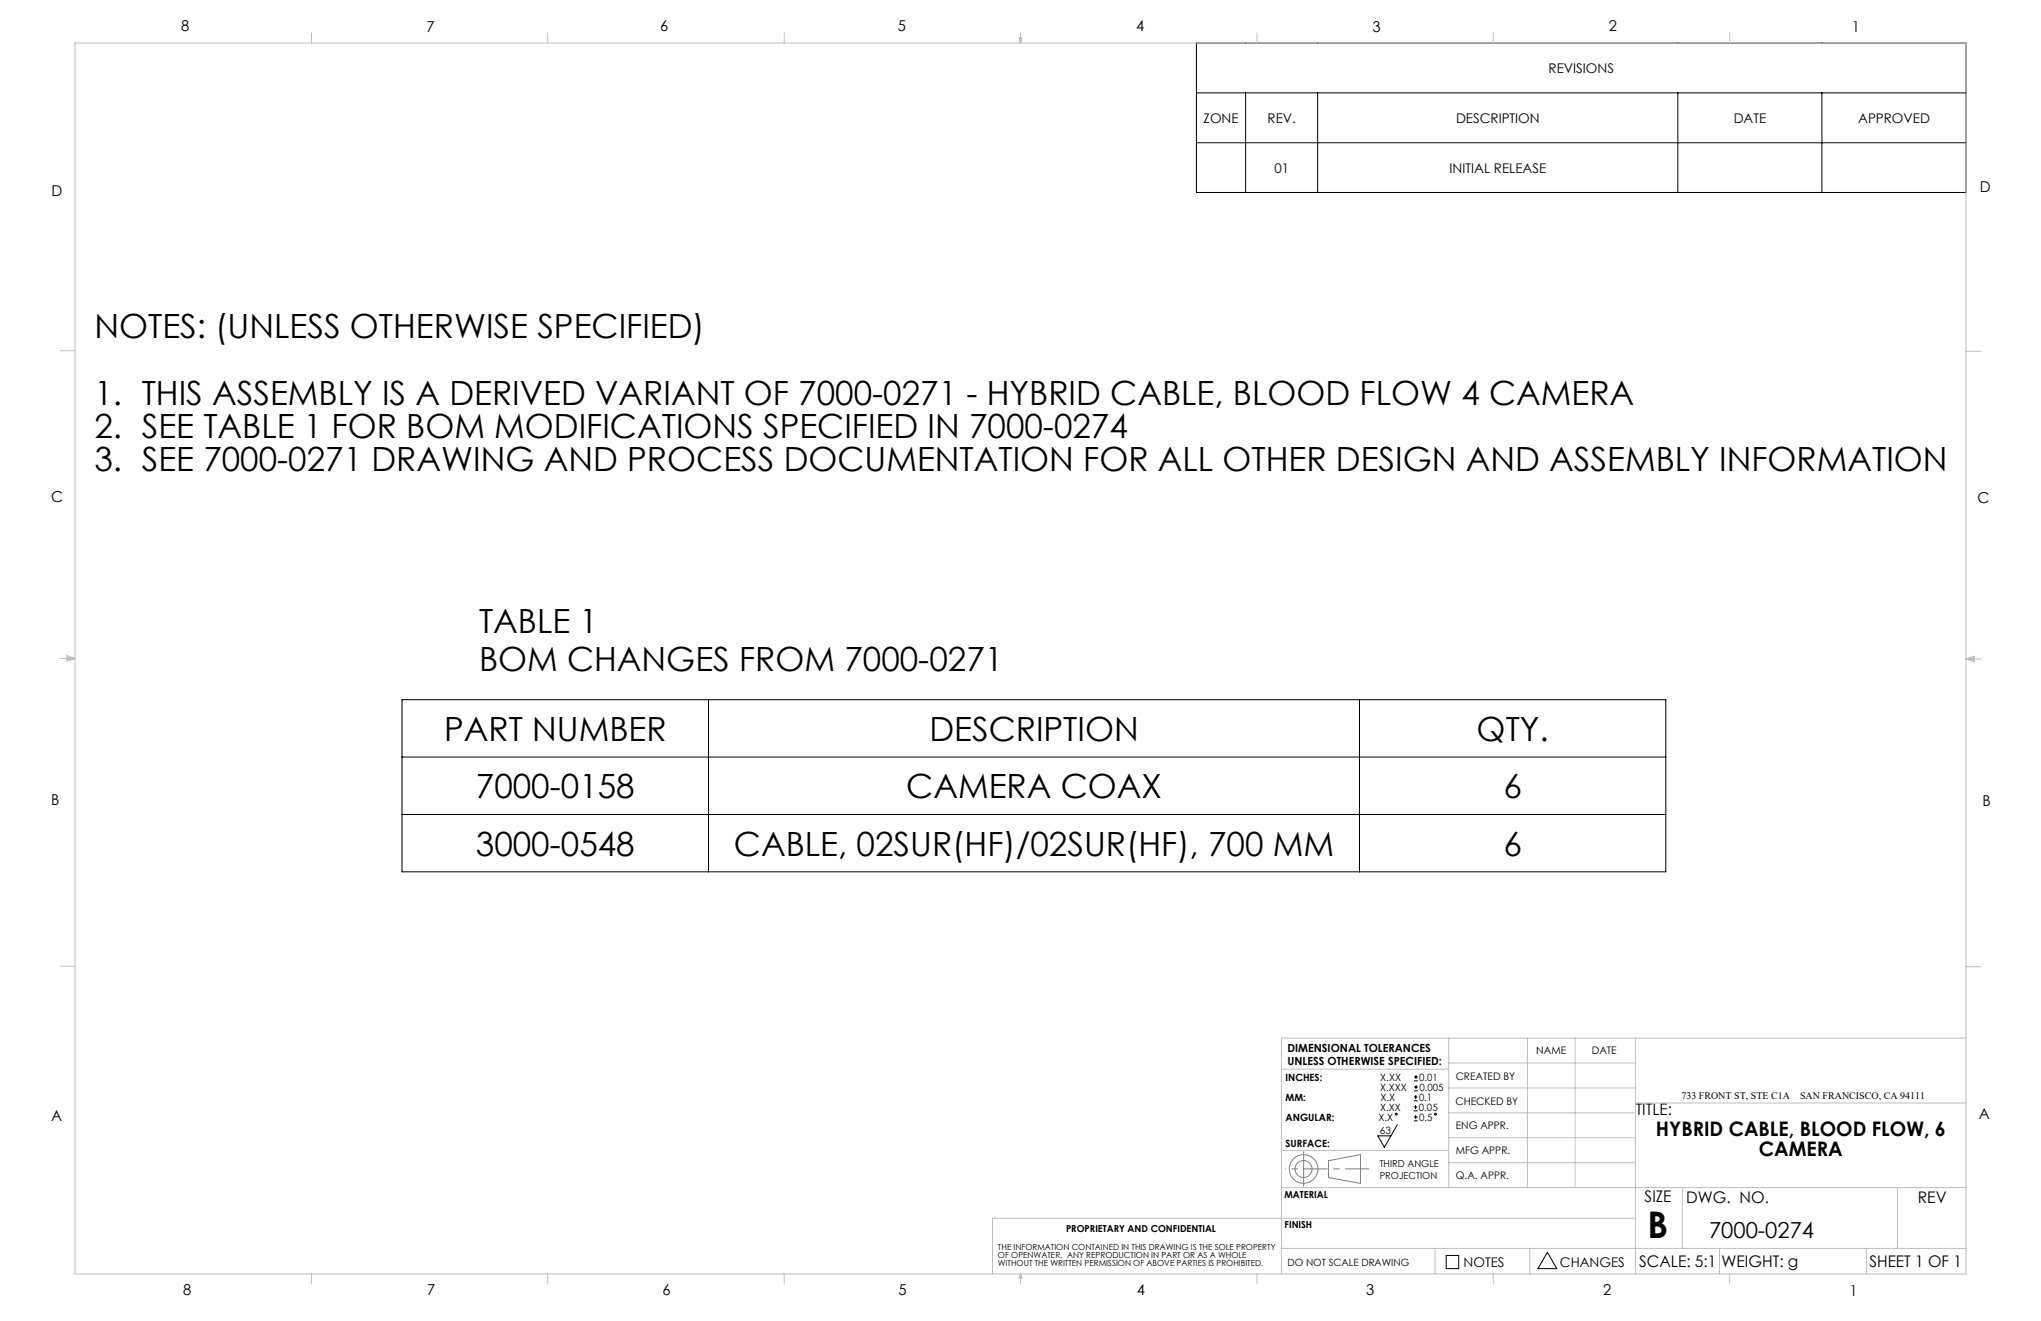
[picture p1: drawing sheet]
<svg xmlns="http://www.w3.org/2000/svg" width="432mm" height="279mm" viewBox="0 0 432 279" stroke-linecap="round" stroke-linejoin="round" font-family="sans-serif">
<g fill="none" stroke="#000" stroke-width=".21">
<path d="M253.1 9.1h162.8v31.6h-162.8zM253.1 19.6h162.8M263.5 19.6v21.1M278.8 19.6v21.1M355 19.6v21.1M385.4 19.6v21.1M253.1 30.2h162.8M85.1 148h267.3v36.4h-267.3zM149.9 148v36.4M287.6 148v36.4M85.1 160.1h267.3M85.1 172.3h267.3"/>
<path d="M295.6 237.9l-2.7 4.7-1.4-2.4h2.8M299.1 234.9h.8M299.1 234.1h.8M299.1 232.8h.8M299.1 232h.8M299.1 237.1h.8M299.1 236.3h.8M299.2 228.6h.8M299.2 227.8h.8M299.2 230.7h.8M299.2 229.9h.8M299.5 233.8v.8"/>
<path d="M299.5 231.6v.8M299.5 235.9v.8M299.6 227.4v.8M299.6 229.5v.8M306 265.5h2.6v2.8h-2.6zM327.4 264.9l2 3.4h-4z"/>
<circle cx="295.4" cy="235.7" r=".2"/>
<circle cx="303.7" cy="235.7" r=".2"/>
</g>
<g fill="none" stroke="#808080" stroke-width=".21">
<path d="M281.1 245.5l6.7-1.3v6.1l-6.7-1.2z"/>
<circle cx="275.8" cy="247.3" r="1.8"/>
<circle cx="275.8" cy="247.3" r="3"/>
</g>
<path d="M275.8 247.2h13.8" fill="none" stroke="#808080" stroke-width=".21" stroke-dasharray="15.2 1.3 1.3 1.3" stroke-dashoffset="10.2"/>
<path d="M275.8 247.2v-3.6M275.8 247.2v3.7" fill="none" stroke="#808080" stroke-width=".21" stroke-dasharray="15.2 1.3 1.3 1.3"/>
<path d="M275.8 247.2h-3.8" fill="none" stroke="#808080" stroke-width=".21" stroke-dasharray="15.2 1.3 1.3 1.3" stroke-dashoffset="15.2"/>
<g fill="none" stroke="#c0c0c0" stroke-width=".21">
<path d="M15.9 9.1h400v260.4h-400zM65.9 6.9v2.2M115.9 6.9v2.2M165.9 6.9v2.2M215.6 8h.6l-.3 1.1zM215.7 8l.2 1.1M215.9 6.9v2.2M216 8l-.1 1.1M265.9 6.9v2.2M315.9 6.9v2.2M365.9 6.9v2.2M12.7 74.2h3.2"/>
<path d="M415.9 74.3h3.2M12.7 139.3h3.2M14.2 139.1l1.7 .2M14.2 138.7l1.7 .6-1.7 .5zM15.9 139.3l-1.7 .3M415.9 139.4h3.2M415.9 139.4l1.8-.6v1.2zM415.9 139.4l1.8 .3M417.7 139.2l-1.8 .2M12.7 204.4h3.2M306.5 219.6v31.6M323.1 219.6v31.6"/>
<path d="M333.2 219.6v31.6M346 219.6v49.9M415.9 204.5h3.2M415.9 219.6h-144.8v49.9M271.1 226.1h35.4M306.5 235.4h39.5M306.5 230.1h39.5M306.5 224.8h39.5M346 233.3h69.9M271.1 251.2h144.8M271.1 243.3h35.4M306.5 245.9h39.5"/>
<path d="M306.5 240.6h39.5M346 257.7h-136v11.8M355.9 251.2v12.9M401.4 251.2v12.9M65.9 269.5v2.1M115.9 269.5v2.1M165.9 269.5v2.1M215.9 269.5v2.1M215.9 269.5l.3 .8h-.6zM265.9 269.5v2.1M271.1 264.1h144.8M303.6 264.1v5.4"/>
<path d="M315.9 269.5v2.1M323.6 264.1v5.4M363.8 264.1v5.4M365.9 269.5v2.1M394.9 264.1v5.4"/>
</g>
<text font-size="7.8" x="348.5" y="261.9">B</text>
<g font-size="7.1">
<text x="20" y="71.4">NOTES: (UNLESS OTHERWISE SPECIFIED)</text>
<text x="20" y="85.6">1. THIS ASSEMBLY IS A DERIVED VARIANT OF 7000-0271 - HYBRID CABLE, BLOOD FLOW 4 CAMERA</text>
<text x="20" y="92.6">2. SEE TABLE 1 FOR BOM MODIFICATIONS SPECIFIED IN 7000-0274</text>
<text x="20" y="99.7">3. SEE 7000-0271 DRAWING AND PROCESS DOCUMENTATION FOR ALL OTHER DESIGN AND ASSEMBLY INFORMATION</text>
<text x="101.3" y="133.9">TABLE 1</text>
<text x="101.3" y="141.9">BOM CHANGES FROM 7000-0271</text>
<text x="94" y="156.7">PART NUMBER</text>
<text x="196.6" y="156.7">DESCRIPTION</text>
<text x="312.4" y="156.7">QTY.</text>
<text x="100.7" y="168.8">7000-0158</text>
<text x="191.7" y="168.8">CAMERA COAX</text>
<text x="318.1" y="168.8">6</text>
<text x="100.7" y="181">3000-0548</text>
<text x="155.3" y="181">CABLE, 02SUR(HF)/02SUR(HF), 700 MM</text>
<text x="318.1" y="181">6</text>
</g>
<text font-size="4.7" x="361.6" y="261.9">7000-0274</text>
<g font-size="4.2">
<text x="350.3" y="240.3">HYBRID CABLE, BLOOD FLOW, 6</text>
<text x="372.1" y="244.5">CAMERA</text>
</g>
<g font-size="3.4">
<text x="346.1" y="235.9">TITLE:</text>
<text x="347.9" y="254.3">SIZE</text>
<text x="356.7" y="254.4">DWG. NO.</text>
<text x="405.7" y="254.5">REV</text>
<text x="346.8" y="267.9">SCALE: 5:1</text>
<text x="364.2" y="267.9">WEIGHT: g</text>
<text x="395.5" y="267.9">SHEET 1 OF 1</text>
</g>
<g font-size="3.2">
<text x="38.3" y="6.7">8</text>
<text x="90.2" y="6.7">7</text>
<text x="139.7" y="6.5">6</text>
<text x="190" y="6.5">5</text>
<text x="240.4" y="6.5">4</text>
<text x="290.4" y="6.7">3</text>
<text x="340.4" y="6.5">2</text>
<text x="391.9" y="6.7">1</text>
<text x="10.9" y="41.6">D</text>
<text x="418.9" y="40.7">D</text>
<text x="10.9" y="106.3">C</text>
<text x="418.4" y="106.4">C</text>
<text x="10.8" y="170.2">B</text>
<text x="419.4" y="170.6">B</text>
<text x="10.8" y="237.2">A</text>
<text x="418.6" y="236.8">A</text>
<text x="38.8" y="273.8">8</text>
<text x="90.4" y="273.8">7</text>
<text x="140.2" y="273.8">6</text>
<text x="190.1" y="273.9">5</text>
<text x="240.5" y="273.8">4</text>
<text x="289" y="273.9">3</text>
<text x="339.1" y="273.8">2</text>
<text x="391.4" y="274.1">1</text>
</g>
<g font-size="2.8">
<text x="327.6" y="15.4">REVISIONS</text>
<text x="254.6" y="26">ZONE</text>
<text x="268.2" y="26">REV.</text>
<text x="308" y="26">DESCRIPTION</text>
<text x="366.8" y="26">DATE</text>
<text x="393.1" y="26">APPROVED</text>
<text x="269.6" y="36.5">01</text>
<text x="306.7" y="36.5">INITIAL RELEASE</text>
<text x="309.6" y="268">NOTES</text>
<text x="330" y="268">CHANGES</text>
</g>
<g font-size="2.4">
<text x="272.4" y="222.5">DIMENSIONAL TOLERANCES</text>
<text x="272.4" y="225.3">UNLESS OTHERWISE SPECIFIED:</text>
</g>
<g font-size="2.2">
<text x="325" y="222.9">NAME</text>
<text x="336.8" y="222.9">DATE</text>
<text x="308" y="233.6">CHECKED BY</text>
<text x="308" y="228.4">CREATED BY</text>
<text x="308" y="238.8">ENG APPR.</text>
<text x="308" y="244">MFG APPR.</text>
<text x="308" y="249.3">Q.A. APPR.</text>
</g>
<g font-size="2.1">
<text x="272" y="228.6">INCHES:</text>
<text x="272" y="232.8">MM:</text>
<text x="292" y="230.7">X.XXX</text>
<text x="292" y="228.6">X.XX</text>
<text x="292.1" y="232.8">X.X</text>
<text x="300.2" y="232.8">0.1</text>
<text x="300.3" y="228.6">0.01</text>
<text x="300.3" y="230.7">0.005</text>
<text x="355.7" y="232.4">733 FRONT ST, STE C1A</text>
<text x="380.8" y="232.4">SAN FRANCISCO, CA 94111</text>
<text x="272" y="237">ANGULAR:</text>
<text x="291.6" y="237">X.X</text>
<text x="291.9" y="239.8">63</text>
<text x="292" y="234.9">X.XX</text>
<text x="300.2" y="234.9">0.05</text>
<text x="300.2" y="237">0.5</text>
<text x="272" y="242.6">SURFACE:</text>
<text x="272.4" y="267.8">DO NOT SCALE DRAWING</text>
</g>
<g font-size="2">
<text x="291.9" y="246.8">THIRD ANGLE</text>
<text x="291.9" y="249.3">PROJECTION</text>
<text x="271.7" y="253.4">MATERIAL</text>
<text x="225.5" y="260.6">PROPRIETARY AND CONFIDENTIAL</text>
<text x="271.8" y="259.7">FINISH</text>
</g>
<g font-size="1.8">
<text x="211.1" y="264.3">THE INFORMATION CONTAINED IN THIS DRAWING IS THE SOLE PROPERTY</text>
<text x="211.1" y="266.1">OF OPENWATER. ANY REPRODUCTION IN PART OR AS A WHOLE</text>
<text x="211.1" y="267.8">WITHOUT THE WRITTEN PERMISSION OF ABOVE PARTIES IS PROHIBITED.</text>
</g>
</svg>
